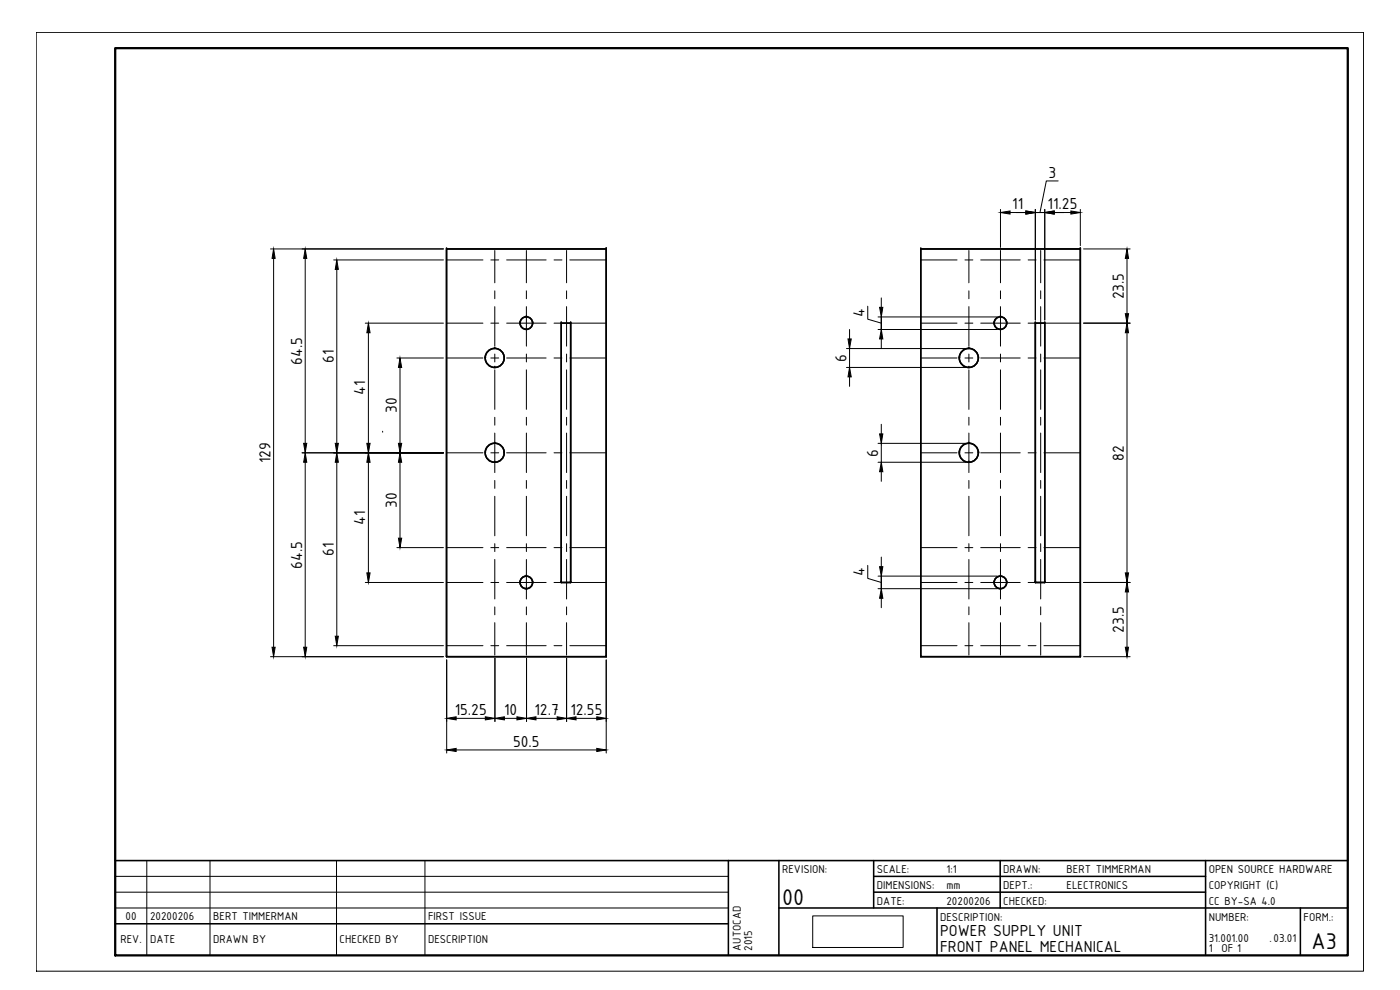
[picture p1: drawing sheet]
<svg xmlns="http://www.w3.org/2000/svg" width="420mm" height="297mm" viewBox="0 0 420 297" stroke-linecap="round" stroke-linejoin="round" font-family="sans-serif">
<!-- layer: 0 -->
<g fill="none" stroke="#000" stroke-width=".3">
<path d="M134 78h10.9M147.3 78h2.4M148.5 75.2v9.7M152 78h11.9M158 75.2v9.7M166.3 78h2.3M170 75.2v9.7M171 78h10.9M276.3 78h10.9M289.6 78h2.4M290.8 75.2v9.7M294.3 78h11.9"/>
<path d="M300.3 75.2v9.7M308.6 78h2.3M312.3 75.2v9.7M313.3 78h10.9M134 97h10.9M147.3 97h2.4M148.5 87.3v2.3M148.5 92v11.9M152 97h11.9M158 87.3v2.3M158 92v11.9M166.3 97h2.3"/>
<path d="M170 87.3v2.3M170 92v11.9M171 97h10.9M276.3 97h10.9M289.6 97h2.4M290.8 87.3v2.3M290.8 92v11.9M294.3 97h11.9M300.3 87.3v2.3M300.3 92v11.9M308.6 97h2.3M312.3 87.3v2.3"/>
<path d="M312.3 92v11.9M313.3 97h10.9M134 107.4h10.9M147.3 107.4h2.4M148.5 106.2v2.4M148.5 111v11.8M152 107.4h11.9M158 106.2v2.4M158 111v11.8M166.3 107.4h2.3M170 106.2v2.4M170 111v11.8"/>
<path d="M171 107.4h10.9M276.3 107.4h10.9M289.6 107.4h2.4M290.8 106.2v2.4M290.8 111v11.8M294.3 107.4h11.9M300.3 106.2v2.4M300.3 111v11.8M308.6 107.4h2.3M312.3 106.2v2.4M312.3 111v11.8M313.3 107.4h10.9"/>
<path d="M114.8 129.7h.1M134 135.9h10.9M147.3 135.9h2.4M148.5 125.2v2.4M148.5 129.9v11.9M152 135.9h11.9M158 125.2v2.4M158 129.9v11.9M166.3 135.9h2.3M170 125.2v2.4M170 129.9v11.9M171 135.9h10.9"/>
<path d="M276.3 135.9h10.9M289.6 135.9h2.4M290.8 125.2v2.4M290.8 129.9v11.9M294.3 135.9h11.9M300.3 125.2v2.4M300.3 129.9v11.9M308.6 135.9h2.3M312.3 125.2v2.4M312.3 129.9v11.9M313.3 135.9h10.9M148.5 144.2v2.3"/>
<path d="M148.5 148.9v11.9M158 144.2v2.3M158 148.9v11.9M170 144.2v2.3M170 148.9v11.9M290.8 144.2v2.3M290.8 148.9v11.9M300.3 144.2v2.3M300.3 148.9v11.9M312.3 144.2v2.3M312.3 148.9v11.9M134 164.3h10.9"/>
<path d="M134 174.8h10.9M147.3 164.3h2.4M147.3 174.8h2.4M148.5 163.1v2.4M148.5 167.9v11.8M152 164.3h11.9M152 174.8h11.9M158 163.1v2.4M158 167.9v11.8M166.3 164.3h2.3M166.3 174.8h2.3M170 163.1v2.4"/>
<path d="M170 167.9v11.8M171 164.3h10.9M171 174.8h10.9M276.3 164.3h10.9M276.3 174.8h10.9M289.6 164.3h2.4M289.6 174.8h2.4M290.8 163.1v2.4M290.8 167.9v11.8M294.3 164.3h11.9M294.3 174.8h11.9M300.3 163.1v2.4"/>
<path d="M300.3 167.9v11.8M308.6 164.3h2.3M308.6 174.8h2.3M312.3 163.1v2.4M312.3 167.9v11.8M313.3 164.3h10.9M313.3 174.8h10.9M134 193.7h10.9M147.3 193.7h2.4M148.5 182.1v2.4M148.5 186.8v9.8M152 193.7h11.9"/>
<path d="M158 182.1v2.4M158 186.8v9.8M166.3 193.7h2.3M170 182.1v2.4M170 186.8v9.8M171 193.7h10.9M276.3 193.7h10.9M289.6 193.7h2.4M290.8 182.1v2.4M290.8 186.8v9.8M294.3 193.7h11.9M300.3 182.1v2.4"/>
<path d="M300.3 186.8v9.8M308.6 193.7h2.3M312.3 182.1v2.4M312.3 186.8v9.8M313.3 193.7h10.9M243.9 274.8h27.1v9.5h-27.1z"/>
</g>
<!-- layer: FRONT_PANEL -->
<g fill="none" stroke="#000" stroke-width=".47">
<path d="M134 74.7h47.9v122.3h-47.9zM276.3 74.7h47.9v122.3h-47.9zM168.4 97h2.9v77.8h-2.9zM310.7 97h2.8v77.8h-2.8z"/>
<circle cx="158" cy="96.9" r="1.88"/>
<circle cx="300.2" cy="96.9" r="1.88"/>
<circle cx="148.5" cy="107.4" r="2.86"/>
<circle cx="290.8" cy="107.4" r="2.86"/>
<circle cx="148.5" cy="135.8" r="2.86"/>
<circle cx="290.8" cy="135.8" r="2.86"/>
<circle cx="158" cy="174.7" r="1.88"/>
<circle cx="300.2" cy="174.7" r="1.88"/>
</g>
<g fill="#000">
<circle cx="134" cy="74.7" r=".23"/>
<circle cx="181.9" cy="74.7" r=".23"/>
<circle cx="276.3" cy="74.7" r=".23"/>
<circle cx="324.2" cy="74.7" r=".23"/>
<circle cx="156.1" cy="97" r=".23"/>
<circle cx="158" cy="98.9" r=".23"/>
<circle cx="158" cy="95.1" r=".23"/>
<circle cx="159.9" cy="97" r=".23"/>
<circle cx="168.4" cy="97" r=".23"/>
<circle cx="171.3" cy="97" r=".23"/>
<circle cx="298.4" cy="97" r=".23"/>
<circle cx="300.3" cy="98.9" r=".23"/>
<circle cx="300.3" cy="95.1" r=".23"/>
<circle cx="302.2" cy="97" r=".23"/>
<circle cx="310.7" cy="97" r=".23"/>
<circle cx="313.5" cy="97" r=".23"/>
<circle cx="145.7" cy="107.4" r=".23"/>
<circle cx="148.5" cy="104.5" r=".23"/>
<circle cx="148.5" cy="110.3" r=".23"/>
<circle cx="151.3" cy="107.4" r=".23"/>
<circle cx="287.9" cy="107.4" r=".23"/>
<circle cx="290.8" cy="110.3" r=".23"/>
<circle cx="290.8" cy="104.5" r=".23"/>
<circle cx="293.7" cy="107.4" r=".23"/>
<circle cx="145.7" cy="135.9" r=".23"/>
<circle cx="148.5" cy="138.7" r=".23"/>
<circle cx="148.5" cy="133" r=".23"/>
<circle cx="151.3" cy="135.9" r=".23"/>
<circle cx="287.9" cy="135.9" r=".23"/>
<circle cx="290.8" cy="138.7" r=".23"/>
<circle cx="290.8" cy="133" r=".23"/>
<circle cx="293.7" cy="135.9" r=".23"/>
<circle cx="156.1" cy="174.8" r=".23"/>
<circle cx="158" cy="172.9" r=".23"/>
<circle cx="158" cy="176.7" r=".23"/>
<circle cx="159.9" cy="174.8" r=".23"/>
<circle cx="168.4" cy="174.8" r=".23"/>
<circle cx="171.3" cy="174.8" r=".23"/>
<circle cx="298.4" cy="174.8" r=".23"/>
<circle cx="300.3" cy="172.9" r=".23"/>
<circle cx="300.3" cy="176.7" r=".23"/>
<circle cx="302.2" cy="174.8" r=".23"/>
<circle cx="310.7" cy="174.8" r=".23"/>
<circle cx="313.5" cy="174.8" r=".23"/>
<circle cx="134" cy="197" r=".23"/>
<circle cx="181.9" cy="197" r=".23"/>
<circle cx="276.3" cy="197" r=".23"/>
<circle cx="324.2" cy="197" r=".23"/>
</g>
<!-- layer: TITLEBLOCK -->
<path d="M34.6 258.2h369.9M218.6 258.2v28.5M233.8 258.2v28.5M262.2 258.2v14.2M300.2 258.2v14.2M361.8 258.2v28.5M34.6 277.2h184M233.8 272.4h170.7M262.2 262.9h99.6M262.2 267.7h99.6M281.2 272.4v14.3M390.3 272.4v14.3" fill="none" stroke="#000" stroke-width=".47"/>
<path d="M10.9 9.7h398.3v281.7h-398.3zM44.1 258.2v28.5M63 258.2v28.5M101 258.2v28.5M127.5 258.2v28.5M34.6 267.7h184M34.6 272.4h184M34.6 262.9h184" fill="none" stroke="#000" stroke-width=".3"/>
<path d="M34.6 14.4h369.9v272.3h-369.9z" fill="none" stroke="#000" stroke-width=".68"/>
<!-- layer: GENERAL -->
<path d="M34.6 14.4h369.9v243.8h-369.9z" fill="none" stroke="#000" stroke-width=".3"/>
<!-- layer: DIMENSIONS -->
<g fill="none" stroke="#000" stroke-width=".3">
<path d="M317.6 54.3h-3.6l-1.9 9.5M81.2 74.7h51.9M82.1 77.5v116.7M91.6 77.5v55.5M100.1 78h33M300.3 62.8v11.4M303.1 63.8h4.8M310.7 63.8h2.8h-2.8M310.7 62.8v33.2M313.5 62.8v33.2M316.4 63.8h5M324.2 62.8v10.9"/>
<path d="M325.2 74.7h14M338.2 77.5v16.6M101.1 80.8v52.2M109.6 97h23.5M110.6 99.8v33.2M255 98.9v2.8M260.4 91.9v3.9l4.1 1.2M263.5 95.1h35.8M263.5 98.9h35.8M264.5 95.1v3.8v-3.8M264.5 89.4v2.8M325.2 97h14"/>
<path d="M338.2 99.8v72.1M119.1 107.4h14M120 110.3v22.7M254 104.6h35.8M254 110.3h35.8M255 104.6v5.7M255 113.1v2.8M264.5 101.7v2.9M90.7 135.9h42.4M91.6 138.7v55.5M101.1 138.7v52.2M110.6 138.7v33.2"/>
<path d="M120 138.7v22.8M263.5 133h26.3M263.5 138.7h26.3M264.5 127.3v2.9M264.5 133v5.7M264.5 141.5v2.9M109.6 174.8h23.5M119.1 164.3h14M260.4 169.6v3.9l4.1 1.3M263.5 172.9h35.8M263.5 176.6h35.8M264.5 172.9v3.7v-3.7"/>
<path d="M264.5 167.1v2.9M264.5 179.5v2.8M325.2 174.8h14M338.2 177.6v16.6M81.2 197h51.9M100.1 193.7h33M134.1 198v27.9M148.5 197.5v19M158 197.5v19M170 197.5v19M181.9 198v27.9M325.2 197h14"/>
<path d="M136.9 215.5h8.8M151.4 215.5h3.7M160.9 215.5h6.3M172.9 215.5h6.2M136.9 225h42.2"/>
</g>
<g fill="#000" stroke="#000" stroke-width=".3">
<path d="M82.1 74.7l.5 2.8h-1zM91.6 74.7l.5 2.8h-1zM300.3 63.8l2.8-.5v.9zM307.9 63.3l2.8 .5-2.8 .4zM313.5 63.8l2.9-.5v.9zM321.4 63.3l2.8 .5-2.8 .4zM338.2 74.7l.5 2.8h-1zM101.1 78l.4 2.8h-.9zM110.6 97l.5 2.8h-1zM264 92.2h1l-.5 2.9zM338.2 97l.5 2.8h-1zM337.7 94.1h1l-.5 2.9z"/>
<path d="M120 107.4l.6 2.9h-1zM254.5 101.7h1l-.5 2.9zM255 110.3l.5 2.8h-1zM264.5 98.9l.5 2.8h-1zM91.1 133h1l-.5 2.9zM91.6 135.9l.5 2.8h-1zM100.6 133h.9l-.4 2.9zM101.1 135.9l.4 2.8h-.9zM110.1 133h1l-.5 2.9zM110.6 135.9l.5 2.8h-1zM119.6 133h1l-.6 2.9zM120 135.9l.6 2.8h-1z"/>
<path d="M264 130.2h1l-.5 2.8zM264.5 138.7l.5 2.8h-1zM110.1 171.9h1l-.5 2.9zM119.6 161.5h1l-.6 2.8zM264 170h1l-.5 2.9zM264.5 176.6l.5 2.9h-1zM337.7 171.9h1l-.5 2.9zM338.2 174.8l.5 2.8h-1zM81.6 194.2h1l-.5 2.8zM91.1 194.2h1l-.5 2.8zM100.6 190.9h.9l-.4 2.8zM337.7 194.2h1l-.5 2.8z"/>
<path d="M134.1 215.5l2.8-.4v.9zM145.7 215.1l2.8 .4-2.8 .5zM148.5 215.5l2.9-.4v.9zM155.1 215.1l2.9 .4-2.9 .5zM158 215.5l2.9-.4v.9zM167.2 215.1l2.8 .4-2.8 .5zM170 215.5l2.9-.4v.9zM179.1 215.1l2.8 .4-2.8 .5zM134.1 225l2.8-.4v.9zM179.1 224.6l2.8 .4-2.8 .5z"/>
</g>
<g font-size="7.4">
<text x="234.7" y="271.5">00</text>
<text x="393.6" y="284.8">A3</text>
</g>
<g font-size="5.2">
<text x="314.6" y="53.4">3</text>
<text x="303.8" y="62.8">11</text>
<text x="314.4" y="62.8">11.25</text>
<text x="337.3" y="89.8" transform="rotate(-90 337.3 89.8)">23.5</text>
<text x="259.5" y="95.1" transform="rotate(-90 259.5 95.1)">4</text>
<text x="90.7" y="109.4" transform="rotate(-90 90.7 109.4)">64.5</text>
<text x="100.1" y="108.9" transform="rotate(-90 100.1 108.9)">61</text>
<text x="254" y="108.6" transform="rotate(-90 254 108.6)">6</text>
<text x="109.6" y="118.6" transform="rotate(-90 109.6 118.6)">41</text>
<text x="119.1" y="124" transform="rotate(-90 119.1 124)">30</text>
<text x="263.5" y="137" transform="rotate(-90 263.5 137)">6</text>
<text x="81.2" y="139" transform="rotate(-90 81.2 139)">129</text>
<text x="337.3" y="138.2" transform="rotate(-90 337.3 138.2)">82</text>
<text x="119.1" y="152.4" transform="rotate(-90 119.1 152.4)">30</text>
<text x="109.6" y="157.5" transform="rotate(-90 109.6 157.5)">41</text>
<text x="100.1" y="166.8" transform="rotate(-90 100.1 166.8)">61</text>
<text x="90.7" y="170.6" transform="rotate(-90 90.7 170.6)">64.5</text>
<text x="259.5" y="172.9" transform="rotate(-90 259.5 172.9)">4</text>
<text x="337.3" y="189.9" transform="rotate(-90 337.3 189.9)">23.5</text>
<text x="136.5" y="214.6">15.25</text>
<text x="151.3" y="214.6">10</text>
<text x="160.4" y="214.6">12.7</text>
<text x="171.2" y="214.6">12.55</text>
<text x="154" y="224.1">50.5</text>
<text x="282.1" y="281">POWER SUPPLY UNIT</text>
<text x="282.1" y="285.7">FRONT PANEL MECHANICAL</text>
</g>
<g font-size="3.7">
<text x="234.7" y="262">REVISION:</text>
<text x="263.2" y="262">SCALE:</text>
<text x="284" y="262">1:1</text>
<text x="301.1" y="262">DRAWN:</text>
<text x="320.1" y="262">BERT TIMMERMAN</text>
<text x="362.7" y="262">OPEN SOURCE HARDWARE</text>
<text x="263.2" y="266.8">DIMENSIONS:</text>
<text x="284" y="266.8">mm</text>
<text x="301.1" y="266.8">DEPT.:</text>
<text x="320.1" y="266.8">ELECTRONICS</text>
<text x="362.7" y="266.8">COPYRIGHT (C)</text>
<text x="37.7" y="276">00</text>
<text x="45" y="276">20200206</text>
<text x="64" y="276">BERT TIMMERMAN</text>
<text x="128.5" y="276">FIRST ISSUE</text>
<text x="263.2" y="271.5">DATE:</text>
<text x="284" y="271.5">20200206</text>
<text x="301.1" y="271.5">CHECKED:</text>
<text x="362.7" y="271.5">CC BY-SA 4.0</text>
<text x="282.1" y="276.2">DESCRIPTION:</text>
<text x="362.7" y="276.2">NUMBER:</text>
<text x="391.2" y="276.2">FORM.:</text>
<text x="36.1" y="282.9">REV.</text>
<text x="45" y="282.9">DATE</text>
<text x="64" y="282.9">DRAWN BY</text>
<text x="101.9" y="282.9">CHECKED BY</text>
<text x="128.5" y="282.9">DESCRIPTION</text>
<text x="222.4" y="285.3" transform="rotate(-90 222.4 285.3)">AUTOCAD</text>
<text x="225.7" y="285.3" transform="rotate(-90 225.7 285.3)">2015</text>
<text x="362.7" y="282.6">31.001.00</text>
<text x="362.7" y="285.7">1</text>
<text x="366.6" y="285.7">OF 1</text>
<text x="381" y="282.6">.03.01</text>
</g>
</svg>
